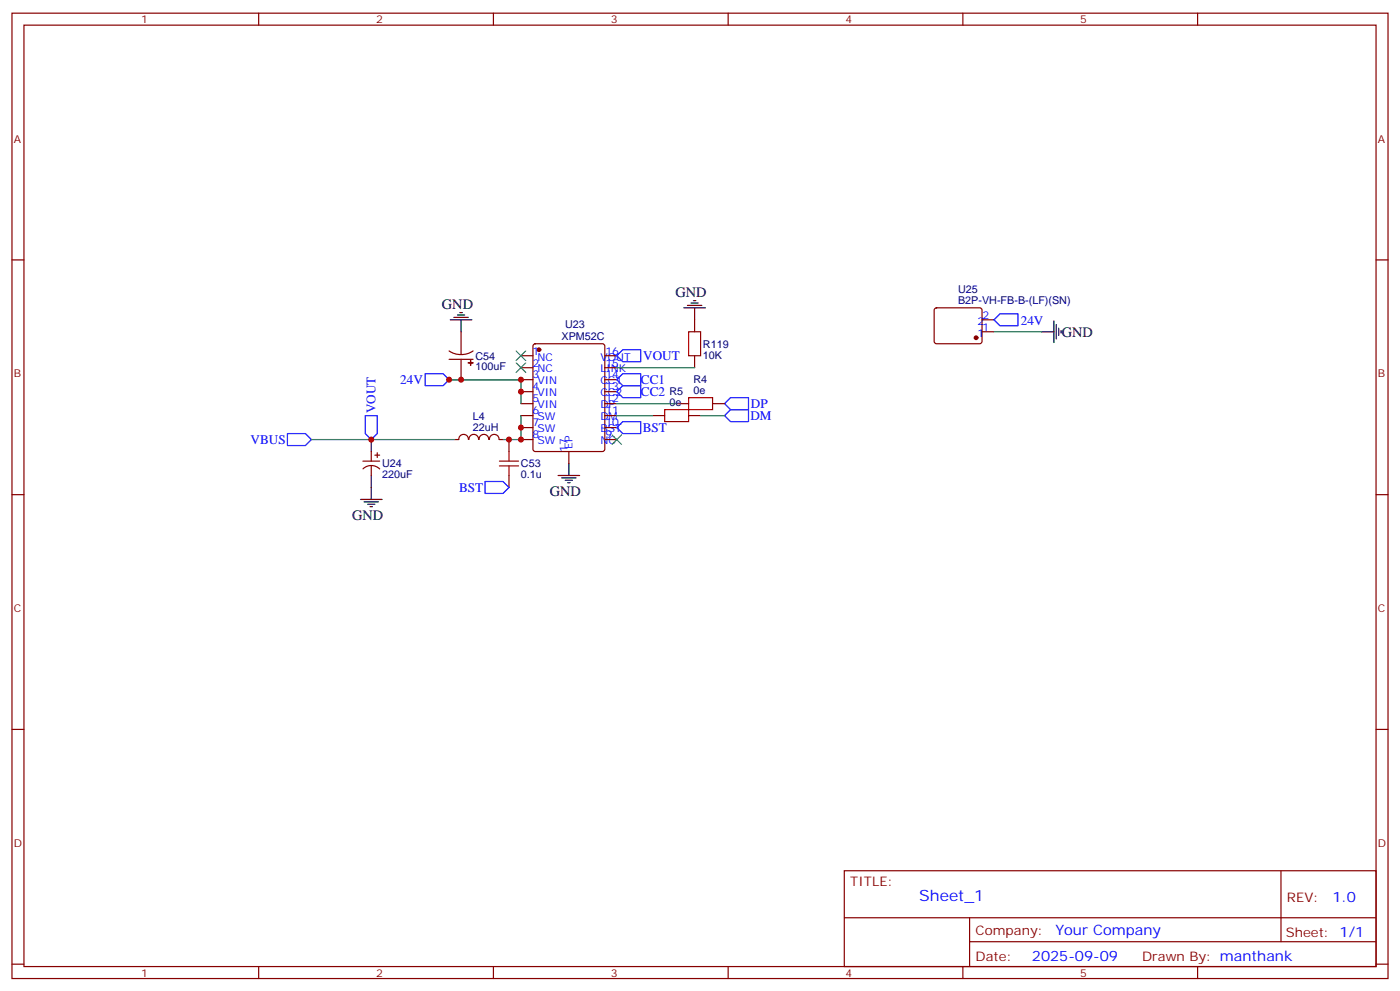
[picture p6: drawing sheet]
<svg xmlns="http://www.w3.org/2000/svg" width="412mm" height="292mm" viewBox="0 0 412 292" stroke-linecap="round" stroke-linejoin="round" font-family="sans-serif">
<g fill="none" stroke="#870000" stroke-width=".35">
<path d="M3.5 3.9h405.4v284.3h-405.4zM7.1 7.4h398.2v277.3h-398.2zM76.2 3.9v3.5M145.3 3.9v3.5M214.5 3.9v3.5M283.6 3.9v3.5M352.8 3.9v3.5M3.5 76.6h3.6M405.3 76.6h3.6M135.8 97.7v6.7M204.6 94.2v3.5M132.3 103.4l1.7 .8 1.8 .2"/>
<path d="M132.3 105.8h7M135.8 105.8v6M139.3 103.4l-1.6 .8-1.9 .2M153.5 104.8h3.5M153.5 108.3h3.5M153.5 111.8h3.5M153.5 115.4h3.5M153.5 118.9h3.5M157.2 101.5l.5-.3h19.7l.7 .5 .1 30.6-.5 .6-20 .1-.7-.5v-30.5zM178.2 104.8h3.5M178.2 108.3h3.5M178.2 111.8h3.5"/>
<path d="M178.2 115.4h3.5M178.2 118.9h3.5M204.6 104.8v3.5M106.9 135.8h4.9M106.9 138.1a3.5 3.5 0 0 1 4.9 0M109.4 133v2.8M109.4 137.2v2.9M110.4 134.1h1.4M111.1 133.4v1.4M138 129.4a1.41 1.41 0 0 0-1.4-1.5 1.41 1.41 0 0 0-1.4 1.5l-1.1 .1M138.1 129.4a1.41 1.41 0 0 1 1.5-1.5 1.41 1.41 0 0 1 1.4 1.5M141.1 129.4a1.41 1.41 0 0 1 1.4-1.5 1.41 1.41 0 0 1 1.4 1.5"/>
<path d="M144.2 129.4a1.41 1.41 0 0 1 1.4-1.5 1.41 1.41 0 0 1 1.4 1.5M147.1 129.5h1.1M149.9 129.5v3.5M153.5 122.4h3.5M153.5 125.9h3.5M153.5 129.5h3.5M167.6 133v3.5M178.2 122.4h3.5M178.2 125.9h3.5M178.2 129.5h3.5M3.5 145.7h3.6M149.9 140.1v3.5"/>
<path d="M405.3 145.7h3.6M3.5 214.8h3.6M405.3 214.8h3.6M248.7 256.5h156.6v28.2h-156.6zM377.3 256.5v20.9M248.7 270.3h156.5M285.6 277.4h119.6M285.6 270.3v14.1M3.5 284h3.6M76.2 284.7v3.5M145.3 284.7v3.5M214.5 284.7v3.5"/>
<path d="M283.6 284.7v3.5M352.8 284.7v3.5M405.3 284h3.6"/>
</g>
<circle cx="158.7" cy="103" r=".53" fill="#870000" stroke="#870000" stroke-width=".35"/>
<path d="M125.2 110.1h5.3l1.8 1.7-1.8 1.8h-5.3zM181.7 104.8l1.7-1.8h5.3v3.5h-5.3zM183.4 110.1h5.3v3.5h-5.3l-1.7-1.8zM183.4 113.6h5.3v3.5h-5.3l-1.7-1.7zM213.4 118.9l1.8-1.8h5.3v3.6h-5.3zM84.7 127.7h5.3l1.7 1.8-1.7 1.7h-5.3zM107.6 122.4h3.5v5.3l-1.7 1.8-1.8-1.8zM181.7 125.9l1.7-1.7h5.3v3.5h-5.3zM213.4 122.4l1.8-1.7h5.3v3.5h-5.3zM142.9 141.8h5.3l1.7 1.8-1.7 1.7h-5.3z" fill="none" stroke="#00f" stroke-width=".35"/>
<path d="M202.8 97.7h3.6v7.1h-3.6zM147.1 137.2h5.7M147.1 135.8h5.7M149.9 133v2.8M149.9 137.2v2.9" fill="none" stroke="#a10000" stroke-width=".35"/>
<path d="M153.5 111.8h-21.2h21.2v7.1M181.7 108.3h22.9M91.7 129.5h42.4M153.5 122.4v7.1h-5.3" fill="none" stroke="#008700" stroke-width=".35"/>
<path d="M152 103.4l2.9 2.8M152 106.9l2.9 2.8M154.9 103.4l-2.9 2.8M154.9 106.9l-2.9 2.8M180.3 128.1l2.8 2.8M183.1 128.1l-2.8 2.8" fill="none" stroke="#3c3" stroke-width=".35"/>
<path d="M109.4 129.5v3.5M109.4 140.1v3.5" fill="none" stroke="#000" stroke-width=".35"/>
<g fill="#8c2424" stroke="#870000" stroke-width=".35">
<path d="M137.9 106.9h1.4z"/>
<path d="M138.6 106.2v1.4z"/>
</g>
<g fill="none" stroke="#000" stroke-width=".35">
<path d="M132.6 94.2h6.4M133.7 93.5h4.2M134.8 92.8h2.1M135.5 92.1h.7M135.8 94.2v3.5M201.4 90.7h6.4M202.5 90h4.2M203.6 89.3h2.1M204.3 88.5h.7M204.6 90.7v3.5M306.9 97.7h3.5M310.4 94.5v6.4"/>
<path d="M311.1 95.6v4.2M311.9 96.7v2.1M312.6 97.4v.7M167.6 136.5v3.6M106.2 147.1h6.3M107.2 147.8h4.3M108.3 148.5h2.1M109 149.2h.7M109.4 143.6v3.5M164.4 140.1h6.3M165.5 140.8h4.2M166.5 141.5h2.1"/>
<path d="M167.2 142.2h.7"/>
</g>
<path d="M275.4 90.9l.5-.2h12.7l.5 .2 .2 .5-.1 9.4-.6 .4h-13l-.4-.7v-9.1zM289.3 97.7h3.5M289.3 94.2h3.5M199.3 118.9h3.5M209.9 118.9h3.5M192.3 122.4h3.5M202.8 122.4h3.6" fill="none" stroke="#870000" stroke-width=".35"/>
<circle cx="287.5" cy="99.5" r=".53" fill="#870000" stroke="#870000" stroke-width=".35"/>
<path d="M294.6 92.4h5.3v3.6h-5.3l-1.8-1.8z" fill="none" stroke="#00f" stroke-width=".35"/>
<path d="M292.8 97.7h14.1M181.7 118.9h17.6M181.7 122.4h10.6M206.4 122.4h7" fill="none" stroke="#008700" stroke-width=".35"/>
<path d="M202.8 117.1h7.1v3.6h-7.1zM195.8 120.7h7v3.5h-7z" fill="none" stroke="#a10000" stroke-width=".35"/>
<g fill="#c00">
<circle cx="149.9" cy="129.5" r=".88"/>
<circle cx="153.5" cy="111.8" r=".88"/>
<circle cx="153.5" cy="115.4" r=".88"/>
<circle cx="132.3" cy="111.8" r=".88"/>
<circle cx="153.5" cy="125.9" r=".88"/>
<circle cx="153.5" cy="129.5" r=".88"/>
<circle cx="109.4" cy="129.5" r=".88"/>
<circle cx="135.8" cy="111.8" r=".88"/>
</g>
<text font-size="4.6" fill="#00f" x="270.8" y="265.5">Sheet_1</text>
<g font-size="4.2">
<text x="199" y="87.4">GND</text>
<text x="130.2" y="91">GND</text>
<text x="312.7" y="99.1">GND</text>
<text x="161.9" y="146.1">GND</text>
<text x="103.7" y="153.1">GND</text>
</g>
<g font-size="4.2" fill="#00f">
<text x="392.5" y="265.7">1.0</text>
<text x="310.9" y="275.3">Your Company</text>
<text x="304" y="283.1">2025-09-09</text>
</g>
<g font-size="3.9" fill="#00f">
<text x="300.7" y="95.6">24V</text>
<text x="189.5" y="106">VOUT</text>
<text x="117.9" y="113.2">24V</text>
<text x="188.8" y="113">CC1</text>
<text x="188.8" y="116.7">CC2</text>
<text x="110.6" y="121.7" transform="rotate(-90 110.6 121.7)">VOUT</text>
<text x="221.1" y="123.7">DM</text>
<text x="221.2" y="120.2">DP</text>
<text x="73.8" y="130.7">VBUS</text>
<text x="189.3" y="127.2">BST</text>
<text x="135.3" y="144.9">BST</text>
</g>
<g font-size="3.9" fill="#800">
<text x="250.5" y="261.1">TITLE:</text>
<text x="379.1" y="265.7">REV:</text>
<text x="287.4" y="275.3">Company:</text>
<text x="378.7" y="275.9">Sheet: 1/1</text>
<text x="287.4" y="282.9">Date:</text>
<text x="336.4" y="283">Drawn By: manthank</text>
</g>
<g font-size="3.2" fill="#800">
<text x="41.6" y="6.9">1</text>
<text x="110.8" y="6.9">2</text>
<text x="179.9" y="6.9">3</text>
<text x="249.1" y="6.9">4</text>
<text x="318.2" y="6.9">5</text>
<text x="4.1" y="42">A</text>
<text x="405.9" y="42">A</text>
<text x="4.1" y="111.1">B</text>
<text x="405.9" y="111.1">B</text>
<text x="4.1" y="180.3">C</text>
<text x="405.9" y="180.3">C</text>
<text x="4.1" y="249.4">D</text>
<text x="405.9" y="249.4">D</text>
<text x="41.6" y="287.7">1</text>
<text x="110.8" y="287.7">2</text>
<text x="179.9" y="287.7">3</text>
<text x="249.1" y="287.7">4</text>
<text x="318.2" y="287.7">5</text>
</g>
<g font-size="3.2" fill="#000080">
<text x="282.2" y="89.6">B2P-VH-FB-B-(LF)(SN)</text>
<text x="282.2" y="86.4">U25</text>
<text x="165.4" y="100.2">XPM52C</text>
<text x="166.4" y="96.7">U23</text>
<text x="140.1" y="105.9">C54</text>
<text x="207.1" y="105.6">10K</text>
<text x="207.1" y="102.4">R119</text>
<text x="140.1" y="109.1">100uF</text>
<text x="204.3" y="112.9">R4</text>
<text x="197.2" y="119.6">0e</text>
<text x="197.2" y="116.5">R5</text>
<text x="204.3" y="116.1">0e</text>
<text x="139.3" y="123.7">L4</text>
<text x="139.3" y="126.9">22uH</text>
<text x="112.5" y="137.7">U24</text>
<text x="153.5" y="137.7">C53</text>
<text x="112.5" y="140.8">220uF</text>
<text x="153.5" y="140.8">0.1u</text>
</g>
<g font-size="3.2" fill="#00f">
<text x="288" y="95.6">2</text>
<text x="289.5" y="93.8">2</text>
<text x="288" y="99.1">1</text>
<text x="289.5" y="97.4">1</text>
<text x="156.8" y="104.4">1</text>
<text x="156.8" y="108">2</text>
<text x="158.3" y="106.2">NC</text>
<text x="176.8" y="106.2">VOUT</text>
<text x="178.3" y="108">15</text>
<text x="178.3" y="104.4">16</text>
<text x="156.8" y="111.5">3</text>
<text x="158.3" y="109.7">NC</text>
<text x="158.3" y="113.2">VIN</text>
<text x="176.8" y="113.2">CC1</text>
<text x="176.8" y="109.7">LINK</text>
<text x="178.3" y="111.5">14</text>
<text x="156.8" y="115">4</text>
<text x="156.8" y="118.5">5</text>
<text x="158.3" y="116.8">VIN</text>
<text x="176.8" y="116.8">CC2</text>
<text x="178.3" y="118.5">12</text>
<text x="178.3" y="115">13</text>
<text x="156.8" y="122.1">6</text>
<text x="156.8" y="125.6">7</text>
<text x="158.3" y="120.3">VIN</text>
<text x="158.3" y="123.8">SW</text>
<text x="176.8" y="123.8">DM</text>
<text x="176.8" y="120.3">DP</text>
<text x="178.3" y="125.6">10</text>
<text x="178.3" y="122.1">11</text>
<text x="156.8" y="129.1">8</text>
<text x="158.3" y="127.4">SW</text>
<text x="158.3" y="130.9">SW</text>
<text x="176.8" y="130.9">NC</text>
<text x="176.8" y="127.4">BST</text>
<text x="178.3" y="129.1">9</text>
<text x="167.2" y="133" transform="rotate(-90 167.2 133)">17</text>
<text x="168.6" y="132.3" transform="rotate(-90 168.6 132.3)">EP</text>
</g>
</svg>
